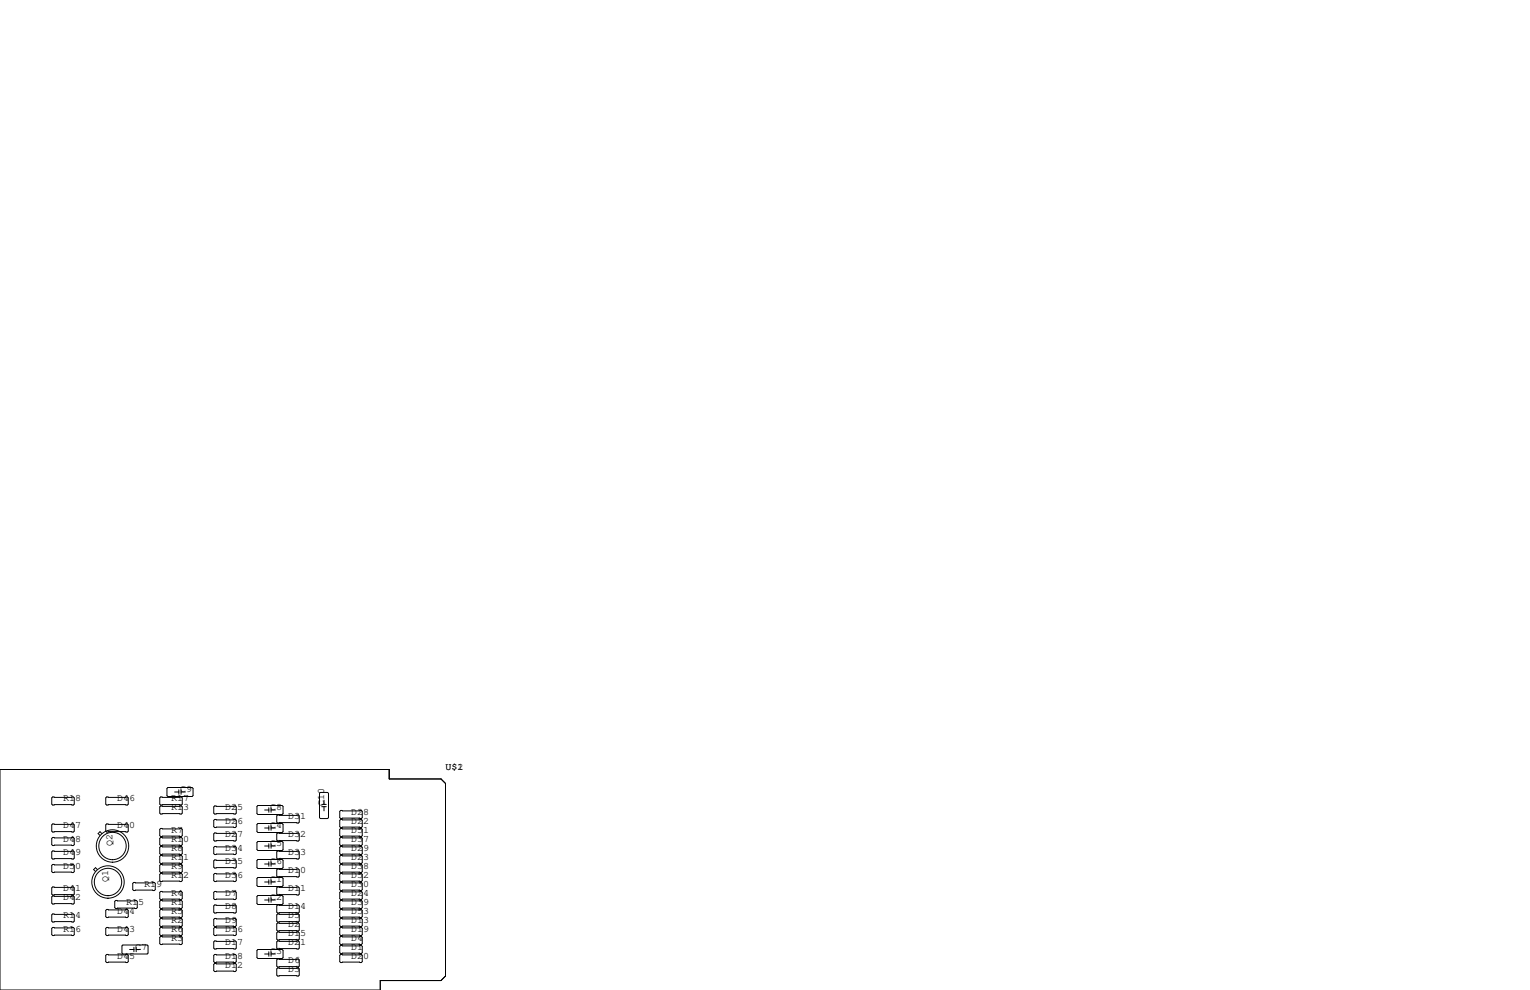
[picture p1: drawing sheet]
<svg xmlns="http://www.w3.org/2000/svg" width="432mm" height="279mm" viewBox="0 0 432 279" stroke-linecap="round" stroke-linejoin="round" font-family="sans-serif">
<g fill="none" stroke="#000" stroke-width=".28">
<path d="M0 217.2h109.9v2.6h14.6l1.2 1.3v54.4l-1.2 1.2h-17.2v2.7h-107.3zM14.9 224.9h5.8l.3 .3v1.7l-.3 .3h-5.8l-.3-.3v-1.7zM14.9 232.5h5.8l.3 .3v1.8l-.3 .2h-5.8l-.3-.2v-1.8zM14.9 236.3h5.8l.3 .3v1.8l-.3 .2h-5.8l-.3-.2v-1.8zM28.8 235.3l-.6-.6-.5 .6 .5 .5M30.1 224.9h5.8l.3 .3v1.7l-.3 .3h-5.8l-.3-.3v-1.7zM30.1 232.5h5.8l.3 .3v1.8l-.3 .2h-5.8l-.3-.2v-1.8zM45.3 224.9h5.9l.2 .3v1.7l-.2 .3h-5.9l-.2-.3v-1.7zM45.3 236.3h5.9l.2 .3v1.8l-.2 .2h-5.9l-.2-.2v-1.8zM45.3 227.5h5.9l.2 .2v1.8l-.2 .2h-5.9l-.2-.2v-1.8zM45.3 233.8h5.9l.2 .3v1.7l-.2 .3h-5.9l-.2-.3v-1.7zM45.3 238.9h5.9l.2 .2v1.8l-.2 .3h-5.9l-.2-.3v-1.8z"/>
<path d="M47.1 222.5l.3-.3h6.8l.3 .3v2l-.3 .3h-6.8l-.3-.3zM49.3 223.5h1.2M50.5 222.9v1.3M51.1 222.9v1.3M51.1 223.5h1.2M60.6 235.1h5.8l.3 .2v1.8l-.3 .3h-5.8l-.3-.3v-1.8zM60.6 227.5h5.8l.3 .2v1.8l-.3 .2h-5.8l-.3-.2v-1.8zM60.6 231.3h5.8l.3 .2v1.8l-.3 .3h-5.8l-.3-.3v-1.8zM60.6 238.9h5.8l.3 .2v1.8l-.3 .3h-5.8l-.3-.3v-1.8zM72.5 227.6l.3-.3h6.8l.3 .3v2l-.3 .3h-6.8l-.3-.3zM72.5 232.7l.3-.3h6.8l.3 .3v2l-.3 .2h-6.8l-.3-.2zM72.5 237.7l.3-.2h6.8l.3 .2v2.1l-.3 .2h-6.8l-.3-.2z"/>
<path d="M74.7 238.8h1.2M74.7 228.6h1.2M74.7 233.7h1.2M75.9 228v1.2M75.9 233v1.3M75.9 238.1v1.3M76.5 228v1.2M76.5 233v1.3M76.5 238.1v1.3M76.5 238.8h1.2M76.5 228.6h1.2M76.5 233.7h1.2"/>
<path d="M78.4 235.1h5.8l.3 .2v1.8l-.3 .3h-5.8l-.3-.3v-1.8zM78.4 230h5.8l.3 .3v1.7l-.3 .3h-5.8l-.3-.3v-1.7zM90.4 223.6h2.1l.2 .3v6.9l-.2 .2h-2.1l-.2-.2v-6.9zM90.8 227h1.3M90.8 227.7h1.3M91.4 225.8v1.2M91.4 227.7v1.2M96.1 236.3h5.9l.2 .3v1.8l-.2 .2h-5.9l-.2-.2v-1.8zM96.1 228.7h5.9l.2 .3v1.8l-.2 .2h-5.9l-.2-.2v-1.8zM96.1 231.3h5.9l.2 .2v1.8l-.2 .3h-5.9l-.2-.3v-1.8zM96.1 233.8h5.9l.2 .3v1.7l-.2 .3h-5.9l-.2-.3v-1.7zM96.1 238.9h5.9l.2 .2v1.8l-.2 .3h-5.9l-.2-.3v-1.8z"/>
<path d="M14.9 240.2h5.8l.3 .2v1.8l-.3 .2h-5.8l-.3-.2v-1.8zM14.9 244h5.8l.3 .2v1.8l-.3 .3h-5.8l-.3-.3v-1.8zM14.9 250.3h5.8l.3 .3v1.7l-.3 .3h-5.8l-.3-.3v-1.7zM14.9 252.9h5.8l.3 .2v1.8l-.3 .2h-5.8l-.3-.2v-1.8zM14.9 257.9h5.8l.3 .3v1.8l-.3 .2h-5.8l-.3-.2v-1.8zM27.5 245.4l-.6-.5-.5 .5 .5 .5M30.1 256.7h5.8l.3 .2v1.8l-.3 .3h-5.8l-.3-.3v-1.8zM32.6 254.1h5.9l.2 .3v1.8l-.2 .2h-5.9l-.2-.2v-1.8zM37.5 249.3l.2-.3h5.9l.2 .3v1.8l-.2 .2h-5.9l-.2-.2zM45.1 254.4l.2-.3h5.9l.2 .3v1.8l-.2 .2h-5.9l-.2-.2zM45.1 246.8l.2-.3h5.9l.2 .3v1.7l-.2 .3h-5.9l-.2-.3zM45.1 251.8l.2-.2h5.9l.2 .2v1.8l-.2 .3h-5.9l-.2-.3z"/>
<path d="M45.1 256.9l.2-.2h5.9l.2 .2v1.8l-.2 .3h-5.9l-.2-.3zM45.1 259.5l.2-.3h5.9l.2 .3v1.7l-.2 .3h-5.9l-.2-.3zM45.3 244h5.9l.2 .2v1.8l-.2 .3h-5.9l-.2-.3v-1.8zM45.3 241.4h5.9l.2 .3v1.8l-.2 .2h-5.9l-.2-.2v-1.8zM60.3 246.8l.3-.3h5.8l.3 .3v1.7l-.3 .3h-5.8l-.3-.3zM60.3 251.8l.3-.2h5.8l.3 .2v1.8l-.3 .3h-5.8l-.3-.3zM60.3 255.7l.3-.3h5.8l.3 .3v1.7l-.3 .3h-5.8l-.3-.3zM60.3 259.5l.3-.3h5.8l.3 .3v1.7l-.3 .3h-5.8l-.3-.3zM60.6 242.7h5.8l.3 .3v1.7l-.3 .3h-5.8l-.3-.3v-1.7zM72.5 247.9l.3-.3h6.8l.3 .3v2l-.3 .3h-6.8l-.3-.3zM72.5 242.8l.3-.2h6.8l.3 .2v2.1l-.3 .2h-6.8l-.3-.2zM72.5 253l.3-.3h6.8l.3 .3v2l-.3 .3h-6.8l-.3-.3z"/>
<path d="M74.7 243.8h1.2M74.7 254h1.2M74.7 248.9h1.2M75.9 243.2v1.3M75.9 248.3v1.3M75.9 253.4v1.2M76.5 243.2v1.3M76.5 248.3v1.3M76.5 253.4v1.2M76.5 243.8h1.2M76.5 254h1.2M76.5 248.9h1.2"/>
<path d="M78.1 250.6l.3-.3h5.8l.3 .3v1.7l-.3 .3h-5.8l-.3-.3zM78.1 258.2l.3-.3h5.8l.3 .3v1.8l-.3 .2h-5.8l-.3-.2zM78.1 245.5l.3-.3h5.8l.3 .3v1.8l-.3 .2h-5.8l-.3-.2zM78.1 255.7l.3-.3h5.8l.3 .3v1.7l-.3 .3h-5.8l-.3-.3zM78.4 240.2h5.8l.3 .2v1.8l-.3 .2h-5.8l-.3-.2v-1.8zM95.9 254.4l.2-.3h5.9l.2 .3v1.8l-.2 .2h-5.9l-.2-.2zM95.9 246.8l.2-.3h5.9l.2 .3v1.7l-.2 .3h-5.9l-.2-.3zM95.9 249.3l.2-.3h5.9l.2 .3v1.8l-.2 .2h-5.9l-.2-.2zM95.9 251.8l.2-.2h5.9l.2 .2v1.8l-.2 .3h-5.9l-.2-.3zM95.9 256.9l.2-.2h5.9l.2 .2v1.8l-.2 .3h-5.9l-.2-.3zM95.9 259.5l.2-.3h5.9l.2 .3v1.7l-.2 .3h-5.9l-.2-.3zM96.1 244h5.9l.2 .2v1.8l-.2 .3h-5.9l-.2-.3v-1.8z"/>
<path d="M96.1 241.4h5.9l.2 .3v1.8l-.2 .2h-5.9l-.2-.2v-1.8zM14.6 262l.3-.3h5.8l.3 .3v1.8l-.3 .2h-5.8l-.3-.2zM30.1 261.7h5.8l.3 .3v1.8l-.3 .2h-5.8l-.3-.2v-1.8zM30.1 269.4h5.8l.3 .2v1.8l-.3 .3h-5.8l-.3-.3v-1.8zM34.4 267l.3-.3h6.8l.3 .3v2l-.3 .2h-6.8l-.3-.2zM36.6 268h1.2M37.8 267.3v1.3M38.4 268h1.2M38.4 267.3v1.3M45.1 262l.2-.3h5.9l.2 .3v1.8l-.2 .2h-5.9l-.2-.2zM45.1 264.5l.2-.2h5.9l.2 .2v1.8l-.2 .3h-5.9l-.2-.3zM60.3 262l.3-.3h5.8l.3 .3v1.8l-.3 .2h-5.8l-.3-.2z"/>
<path d="M60.3 265.8l.3-.2h5.8l.3 .2v1.8l-.3 .2h-5.8l-.3-.2zM60.3 269.6l.3-.2h5.8l.3 .2v1.8l-.3 .3h-5.8l-.3-.3zM60.3 272.2l.3-.3h5.8l.3 .3v1.7l-.3 .3h-5.8l-.3-.3zM72.5 268.2l.3-.2h6.8l.3 .2v2.1l-.3 .2h-6.8l-.3-.2zM74.7 269.2h1.2M75.9 268.6v1.3M76.5 268.6v1.3M76.5 269.2h1.2M78.1 260.7l.3-.2h5.8l.3 .2v1.8l-.3 .3h-5.8l-.3-.3zM78.1 263.3l.3-.3h5.8l.3 .3v1.7l-.3 .3h-5.8l-.3-.3zM78.1 265.8l.3-.2h5.8l.3 .2v1.8l-.3 .2h-5.8l-.3-.2zM78.1 270.9l.3-.3h5.8l.3 .3v1.8l-.3 .2h-5.8l-.3-.2z"/>
<path d="M78.1 273.4l.3-.2h5.8l.3 .2v1.8l-.3 .3h-5.8l-.3-.3zM95.9 262l.2-.3h5.9l.2 .3v1.8l-.2 .2h-5.9l-.2-.2zM95.9 264.5l.2-.2h5.9l.2 .2v1.8l-.2 .3h-5.9l-.2-.3zM95.9 267.1l.2-.3h5.9l.2 .3v1.8l-.2 .2h-5.9l-.2-.2zM95.9 269.6l.2-.2h5.9l.2 .2v1.8l-.2 .3h-5.9l-.2-.3z"/>
<circle cx="31.7" cy="238.8" r="4.6"/>
<circle cx="31.8" cy="238.8" r="3.9"/>
<circle cx="30.5" cy="248.9" r="4.6"/>
<circle cx="30.5" cy="248.9" r="3.9"/>
</g>
<g font-size="2.8">
<text x="125.7" y="217.2">U$1</text>
<text x="129.1" y="217.2">2</text>
<text x="17.8" y="226.1">R18</text>
<text x="33" y="226.1">D46</text>
<text x="48.3" y="226.1">R17</text>
<text x="50.8" y="223.5">C9</text>
<text x="91.4" y="227.3" transform="rotate(-90 91.4 227.3)">C10</text>
<text x="17.8" y="233.7">D47</text>
<text x="33" y="233.7">D40</text>
<text x="48.3" y="228.6">R13</text>
<text x="63.5" y="228.6">D25</text>
<text x="63.5" y="232.4">D26</text>
<text x="76.2" y="228.6">C8</text>
<text x="76.2" y="233.7">C4</text>
<text x="81.3" y="231.1">D31</text>
<text x="99.1" y="229.9">D28</text>
<text x="99.1" y="232.4">D22</text>
<text x="17.8" y="237.5">D48</text>
<text x="31.7" y="238.8" transform="rotate(-90 31.7 238.8)">Q2</text>
<text x="48.3" y="237.5">R10</text>
<text x="48.3" y="234.9">R7</text>
<text x="63.5" y="236.2">D27</text>
<text x="76.2" y="238.8">C5</text>
<text x="81.3" y="236.2">D32</text>
<text x="99.1" y="237.5">D37</text>
<text x="99.1" y="234.9">D51</text>
<text x="17.8" y="245.1">D50</text>
<text x="17.8" y="241.3">D49</text>
<text x="48.3" y="245.1">R9</text>
<text x="48.3" y="242.6">R11</text>
<text x="48.3" y="240">R8</text>
<text x="63.5" y="243.8">D35</text>
<text x="63.5" y="240">D34</text>
<text x="76.2" y="243.8">C6</text>
<text x="81.3" y="241.3">D33</text>
<text x="99.1" y="245.1">D38</text>
<text x="99.1" y="240">D29</text>
<text x="99.1" y="242.6">D23</text>
<text x="17.8" y="251.5">D41</text>
<text x="30.5" y="248.9" transform="rotate(-90 30.5 248.9)">Q1</text>
<text x="40.6" y="250.2">R19</text>
<text x="48.3" y="247.6">R12</text>
<text x="63.5" y="247.6">D36</text>
<text x="76.2" y="248.9">C1</text>
<text x="81.3" y="251.5">D11</text>
<text x="81.3" y="246.4">D10</text>
<text x="99.1" y="250.2">D30</text>
<text x="99.1" y="247.6">D52</text>
<text x="17.8" y="254">D42</text>
<text x="33" y="257.8">D44</text>
<text x="35.6" y="255.3">R15</text>
<text x="48.3" y="257.8">R5</text>
<text x="48.3" y="255.3">R1</text>
<text x="48.3" y="252.7">R4</text>
<text x="63.5" y="256.5">D8</text>
<text x="63.5" y="252.7">D7</text>
<text x="76.2" y="254">C2</text>
<text x="81.3" y="256.5">D14</text>
<text x="99.1" y="255.3">D39</text>
<text x="99.1" y="257.8">D53</text>
<text x="99.1" y="252.7">D24</text>
<text x="17.8" y="259.1">R14</text>
<text x="17.8" y="262.9">R16</text>
<text x="33" y="262.9">D43</text>
<text x="48.3" y="262.9">R6</text>
<text x="48.3" y="260.3">R2</text>
<text x="63.5" y="260.3">D9</text>
<text x="63.5" y="262.9">D16</text>
<text x="81.3" y="259.1">D5</text>
<text x="81.3" y="261.6">D2</text>
<text x="99.1" y="260.3">D13</text>
<text x="99.1" y="262.9">D19</text>
<text x="38.1" y="268">C7</text>
<text x="48.3" y="265.4">R3</text>
<text x="63.5" y="266.7">D17</text>
<text x="76.2" y="269.2">C3</text>
<text x="81.3" y="264.2">D15</text>
<text x="81.3" y="266.7">D21</text>
<text x="99.1" y="265.4">D4</text>
<text x="99.1" y="268">D1</text>
<text x="33" y="270.5">D45</text>
<text x="63.5" y="273">D12</text>
<text x="63.5" y="270.5">D18</text>
<text x="81.3" y="271.8">D6</text>
<text x="81.3" y="274.3">D3</text>
<text x="99.1" y="270.5">D20</text>
</g>
</svg>
